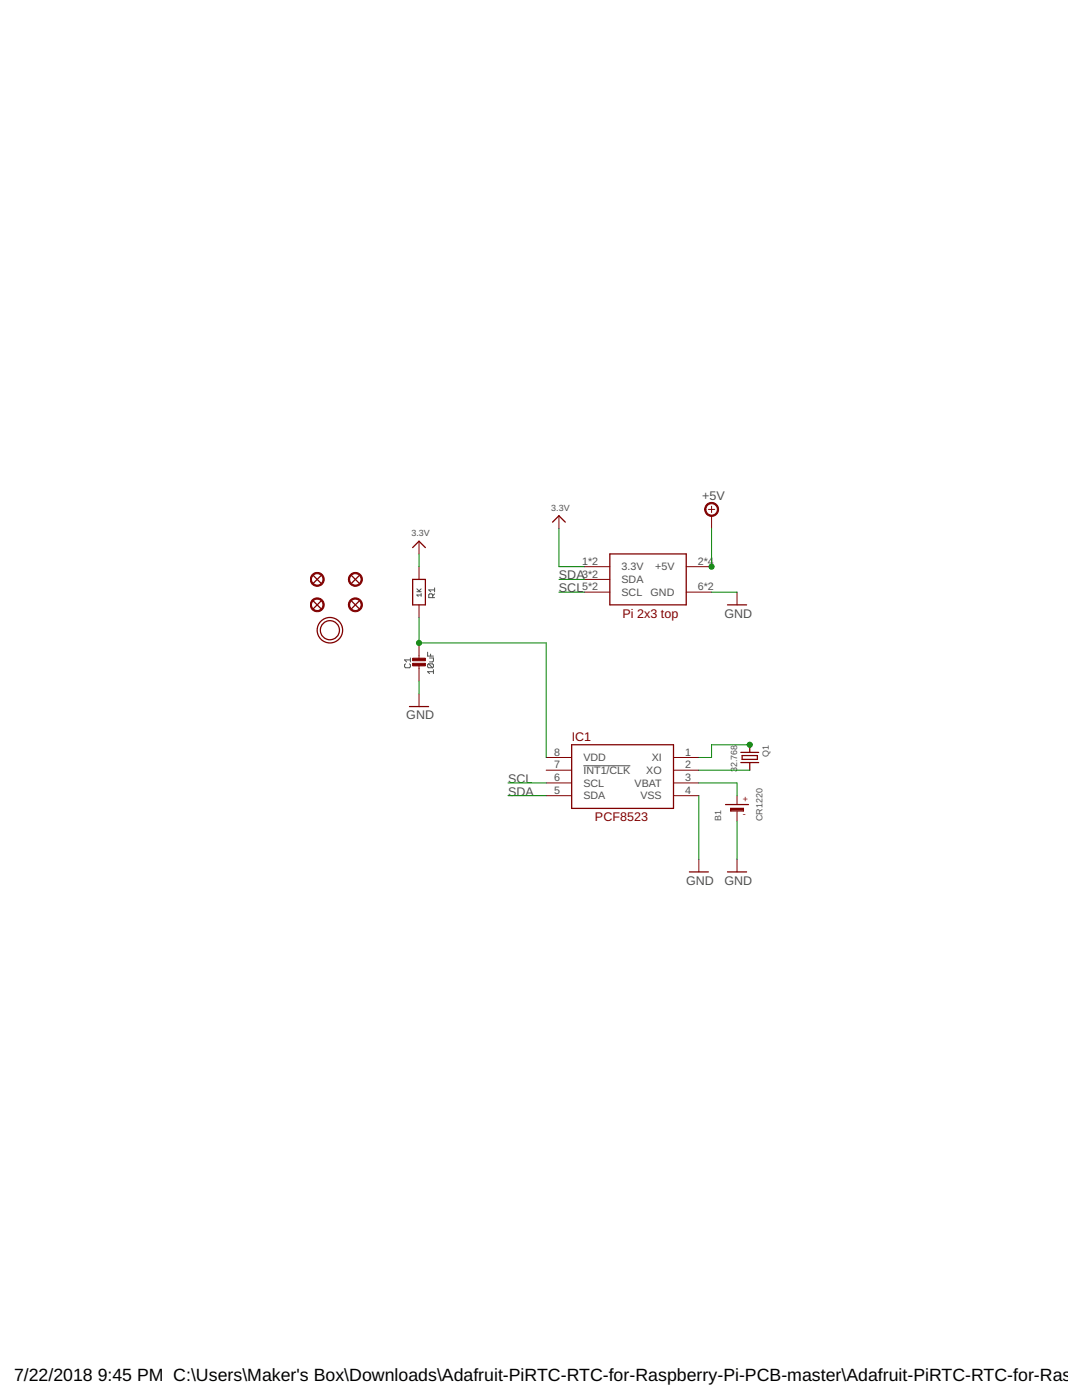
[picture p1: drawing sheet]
<svg xmlns="http://www.w3.org/2000/svg" width="216mm" height="279mm" viewBox="0 0 216 279" stroke-linecap="round" stroke-linejoin="round" font-family="sans-serif">
<g fill="none" stroke="#505050" stroke-width=".2">
<path d="M83.2 118.1h.8M83.2 117.5l.6 .6M84 118.7h-.8l.3 .3M84 118.4v.6M84 117.5l-.4 .4M86.3 119.3v-.6l-.2-.2h-.4l-.1 .2v.6h1.1M86.7 118.5l-.4 .4M86.7 117.7h-1.1l.4 .4M86.7 117.3v.8M80.9 132.5l-.2 .2v.4l.2 .2h.8l.2-.2v-.4l-.2-.2M81.9 131.3v.8M81.9 131.7h-1.2l.4 .4"/>
<path d="M85.3 130.2v.7h1.2M85.5 132.5h.8l.2 .2v.4l-.2 .2M85.5 132.5l-.2 .2v.4l.2 .2h.8M85.5 132.5l.8 .8M85.7 131.3h.8v.6l-.2 .2h-.6M85.9 130.5v.4M86.5 134h-1.2l.4 .4M86.5 133.6v.8M116.4 152.8h9.4"/>
</g>
<g fill="none" stroke="#800000" stroke-width=".25">
<path d="M62.5 120l1.6 1.5M62.5 114.9l1.6 1.5M64.1 120l-1.6 1.5M64.1 114.9l-1.6 1.5M70.1 120l1.6 1.5M70.1 114.9l1.6 1.5M71.7 120l-1.6 1.5M71.7 114.9l-1.6 1.5M82.3 109.3l1.3-1.3 1.3 1.3M82.3 115.6h2.6v5.1h-2.6zM110.3 104.2l1.2-1.3 1.3 1.3M121.7 110.6h15.2v10.1h-15.2z"/>
<path d="M145.2 120.7h3.8M81.7 141h3.8M114.1 148.6h20.3v12.7h-20.3zM147.8 150.2h3.6M147.8 152.2h3.6M148.1 150.8h3v.8h-3zM149.6 148.6v1.6M149.6 152.2v1.5M137.6 174h3.8M144.8 160.6h4.6M145.2 174h3.8M145.8 161.3h2.5v.5h-2.5z"/>
<path d="M145.8 161.6h2.5"/>
<circle cx="65.8" cy="125.8" r="2.54"/>
<circle cx="65.8" cy="125.8" r="1.91"/>
</g>
<g fill="none" stroke="#800000" stroke-width=".2">
<path d="M83.6 108v2.6M83.6 113.1v2.5M111.5 102.9v2.6M116.6 113.1h5.1M116.6 115.6h5.1M116.6 118.2h5.1M136.9 113.1h5.1M136.9 118.2h5.1M141.4 101.7h1.2M142 101v1.3M142 102.9v2.6M147.1 118.2v2.5"/>
<path d="M83.6 120.7v2.5M83.6 128.3v3.3M83.6 132.6v3.3M83.6 138.5v2.5M109 151.2h5.1M109 153.7h5.1M109 156.3h5.1M109 158.8h5.1M134.4 151.2h5M134.4 153.7h5M134.4 156.3h5M134.4 158.8h5"/>
<path d="M147.1 158.8v1.6M139.4 171.5v2.5M147.1 162v1.9M147.1 171.5v2.5"/>
</g>
<g fill="#800000" stroke="#800000" stroke-width=".2">
<path d="M82.3 132.4h2.6v.5h-2.6z"/>
<path d="M82.3 131.4h2.6v.5h-2.6z"/>
</g>
<g fill="#800000" stroke="#800000" stroke-width=".2">
<path d="M62.3 119.7a1.4 1.4 0 0 1 2.2 .3 1.4 1.4 0 0 1-.8 2.1 1.4 1.4 0 0 1-1.8-1.4h.2a1.15 1.15 0 0 1 1.6-1.1 1.15 1.15 0 0 1 .3 1.9 1.15 1.15 0 0 1-1.8-.5l-.1-.3h-.2z" fill-rule="evenodd"/>
<path d="M69.9 119.7a1.4 1.4 0 0 1 2.2 .3 1.4 1.4 0 0 1-.8 2.1 1.4 1.4 0 0 1-1.8-1.4h.3a1.15 1.15 0 0 1 1.6-1.1 1.15 1.15 0 0 1 .3 1.9 1.15 1.15 0 0 1-1.9-.5v-.3h-.3z" fill-rule="evenodd"/>
<path d="M62.3 114.7a1.4 1.4 0 0 1 2.2 .2 1.4 1.4 0 0 1-.8 2.1 1.4 1.4 0 0 1-1.8-1.4h.2a1.15 1.15 0 0 1 1.6-1.1 1.15 1.15 0 0 1 .3 2 1.15 1.15 0 0 1-1.8-.6l-.1-.3h-.2z" fill-rule="evenodd"/>
<path d="M69.9 114.7a1.4 1.4 0 0 1 2.2 .2 1.4 1.4 0 0 1-.8 2.1 1.4 1.4 0 0 1-1.8-1.4h.3a1.15 1.15 0 0 1 1.6-1.1 1.15 1.15 0 0 1 .3 2 1.15 1.15 0 0 1-1.9-.6v-.3h-.3z" fill-rule="evenodd"/>
<path d="M141 100.7a1.4 1.4 0 0 1 2.2 .2 1.4 1.4 0 0 1-.8 2.1 1.4 1.4 0 0 1-1.8-1.3h.2a1.15 1.15 0 0 1 1.6-1.1 1.15 1.15 0 0 1 .3 1.9 1.15 1.15 0 0 1-1.8-.6l-.1-.2h-.2z" fill-rule="evenodd"/>
</g>
<g fill="none" stroke="#008000" stroke-width=".2">
<path d="M83.6 110.6v2.5M111.5 118.2h5.1M111.5 115.6h5.1M111.5 105.5v7.6h5.1M142 118.2h5.1M142 105.5v7.6M83.6 123.2v5.1h25.4v22.9M83.6 135.9v2.6M101.4 158.8h7.6M101.4 156.3h7.6M139.4 158.8v12.7M139.4 156.3h7.7v2.5"/>
<path d="M139.4 153.7h10.2M149.6 148.6h-7.6v2.6h-2.6M147.1 163.9v7.6"/>
</g>
<g fill="#008000" stroke="#008000" stroke-width=".2">
<circle cx="149.6" cy="148.6" r=".51"/>
<circle cx="83.6" cy="128.3" r=".51"/>
<circle cx="142" cy="113.1" r=".51"/>
</g>
<g font-size="3.5">
<text x="2.8" y="275.6">7/22/2018</text>
<text x="19.5" y="275.6">9:45 PM C:\Users\Maker's Box\Downloads\Adafruit-PiRTC-RTC-for-Raspberry-Pi-PCB-master\Adafruit-PiRTC-RTC-for-Raspb</text>
</g>
<g font-size="2.5" fill="#505050">
<text x="140.1" y="99.8">+5V</text>
<text x="111.5" y="115.6">SDA</text>
<text x="111.5" y="118.2">SCL</text>
<text x="144.5" y="123.2">GND</text>
<text x="81.1" y="143.6">GND</text>
<text x="101.4" y="158.8">SDA</text>
<text x="101.4" y="156.2">SCL</text>
<text x="136.9" y="176.6">GND</text>
<text x="144.5" y="176.6">GND</text>
</g>
<g font-size="2.5" fill="#800000">
<text x="124.2" y="123.2">Pi 2x3 top</text>
<text x="114.1" y="147.9">IC1</text>
<text x="118.7" y="163.9">PCF8523</text>
</g>
<g font-size="2.1" fill="#505050">
<text x="116.2" y="112.7">1*2</text>
<text x="124" y="113.8">3.3V</text>
<text x="130.7" y="113.9">+5V</text>
<text x="139.3" y="112.7">2*4</text>
<text x="116.2" y="115.3">3*2</text>
<text x="116.2" y="117.8">5*2</text>
<text x="124" y="116.4">SDA</text>
<text x="124" y="118.9">SCL</text>
<text x="129.8" y="118.9">GND</text>
<text x="139.3" y="117.8">6*2</text>
<text x="110.5" y="155.9">6</text>
<text x="110.5" y="153.4">7</text>
<text x="110.5" y="150.8">8</text>
<text x="116.4" y="154.5">INT1/CLK</text>
<text x="116.4" y="151.9">VDD</text>
<text x="129" y="154.5">XO</text>
<text x="130" y="151.9">XI</text>
<text x="136.7" y="150.8">1</text>
<text x="136.7" y="153.4">2</text>
<text x="136.7" y="155.9">3</text>
<text x="110.5" y="158.4">5</text>
<text x="116.4" y="159.5">SDA</text>
<text x="116.4" y="157">SCL</text>
<text x="126.6" y="157">VBAT</text>
<text x="127.8" y="159.5">VSS</text>
<text x="136.7" y="158.4">4</text>
</g>
<g font-size="1.8" fill="#505050">
<text x="110" y="101.9">3.3V</text>
<text x="82.1" y="107">3.3V</text>
<text x="147.1" y="154.1" transform="rotate(-90 147.1 154.1)">32.768</text>
<text x="153.4" y="151" transform="rotate(-90 153.4 151)">Q1</text>
<text x="143.9" y="163.9" transform="rotate(-90 143.9 163.9)">B1</text>
<text x="152.1" y="163.9" transform="rotate(-90 152.1 163.9)">CR1220</text>
</g>
<g font-size="1.8" fill="#800000">
<text x="148.2" y="160.1">+</text>
<text x="148.2" y="163.1">-</text>
</g>
</svg>
